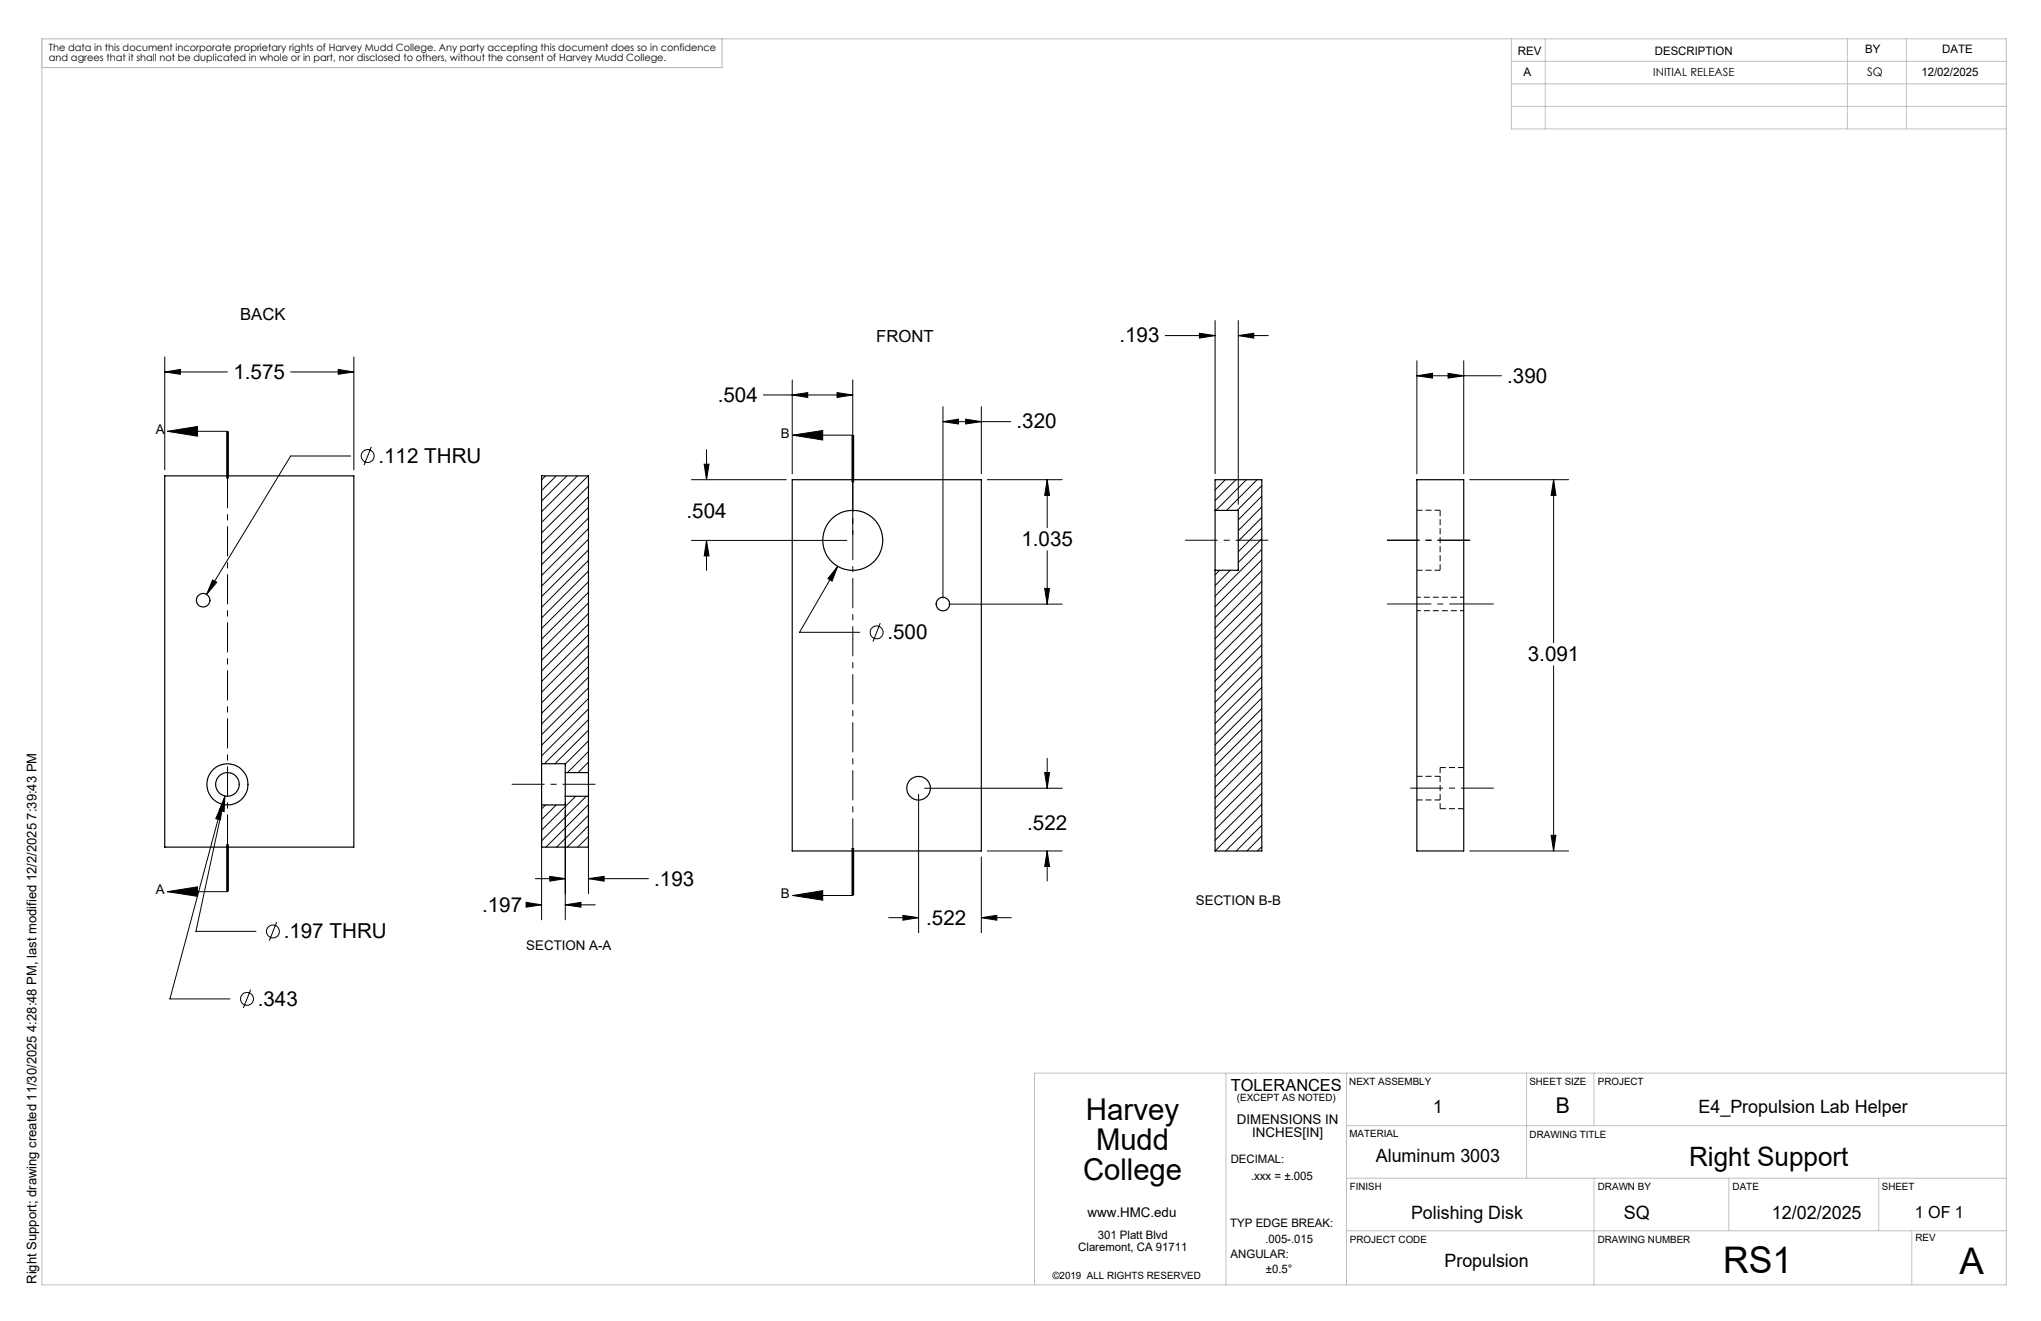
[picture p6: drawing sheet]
<svg xmlns="http://www.w3.org/2000/svg" width="432mm" height="279mm" viewBox="0 0 432 279" stroke-linecap="round" stroke-linejoin="round" font-family="sans-serif">
<g fill="none" stroke="#000" stroke-width=".25">
<path d="M34.9 100.6h40v78.6h-40zM167.6 101.5h40v78.5h-40zM257.1 108v12.6M257.1 108v-6.5h9.8v78.5h-9.8v-59.4M257.1 108h4.9v12.6h-4.9M299.8 101.5h9.9v78.5h-9.9zM114.6 161.5v8.8M114.6 161.5v-60.9h9.9v62.8M114.6 161.5h5v1.9M119.6 163.4v5M119.6 163.4h4.9M119.6 168.4v1.9h-5"/>
<path d="M119.6 168.4h4.9M124.5 163.4v5M124.5 168.4v10.8h-9.9v-8.9"/>
<circle cx="180.4" cy="114.3" r="6.3"/>
<circle cx="43" cy="127" r="1.43"/>
<circle cx="199.5" cy="127.8" r="1.43"/>
<circle cx="48.1" cy="165.9" r="4.4"/>
<circle cx="48.1" cy="165.9" r="2.51"/>
<circle cx="194.4" cy="166.7" r="2.5"/>
</g>
<path d="M304.7 107.9h-4.9M299.8 120.6h4.9M299.8 169.2h4.9M304.7 162.3v8.7M304.7 164.2h-4.9" fill="none" stroke="#000" stroke-width=".21" stroke-dasharray="1.3 .6" stroke-dashoffset=".1" stroke-linecap="butt"/>
<path d="M304.7 107.9v12.7M304.7 171h5M309.7 162.3h-5" fill="none" stroke="#000" stroke-width=".21" stroke-dasharray="1.3 .6" stroke-linecap="butt"/>
<path d="M299.8 129.2h9.9M309.7 126.3h-9.9" fill="none" stroke="#000" stroke-width=".21" stroke-dasharray="1.3 .6" stroke-dashoffset=".4" stroke-linecap="butt"/>
<g fill="none" stroke="#000" stroke-width=".21">
<path d="M34.9 78.7l3.3-.6v1.1zM34.9 75.5v23.9M34.9 78.7h13.2M61.5 78.7h13.4M71.5 78.1l3.4 .6-3.4 .5zM74.9 75.5v23.9M246.5 71h10.6M253.8 70.5l3.3 .5-3.3 .5zM257.1 67.8v32.4M262 71l3.3-.5v1zM262 67.8v38.9M262 71h6.3"/>
<path d="M299.8 79.5l3.3-.5v1zM299.8 76.3v23.9M299.8 79.5h17.8M306.4 79l3.3 .5-3.3 .5zM309.7 76.3v23.9M35.4 91.2h12.7v10M35.4 91.2l6.4-1v2.1zM48 91.2v10M48.3 91.2v10M74.2 96.4h-12.7l-17.8 29.3M78.6 94.5l-1.6 3.9M149 98.2h1l-.5 3.3z"/>
<path d="M149.5 95.1v6.4M161.5 83.5h18.9M167.6 83.5l3.3-.5v1.1zM167.6 80.4v19.8M167.7 92h12.7M167.7 92l6.4-.9v2zM177.1 83l3.3 .5-3.3 .6zM180.2 92v10M180.4 80.4v32.6M180.6 92v10M199.5 89.2l3.3-.5v1zM199.5 86v40.5"/>
<path d="M199.5 89.2h14.3M204.3 88.7l3.3 .5-3.3 .5zM207.6 86v14.2M115.4 100.6l-.8 .9M117.7 100.6l-3.1 3.2M119.9 100.6l-5.3 5.4M122.2 100.6l-7.6 7.6M124.4 100.6l-9.8 9.9M124.5 102.8l-9.9 9.9M124.5 105.1l-9.9 9.9M124.5 107.3l-9.9 9.9M124.5 109.6l-9.9 9.9"/>
<path d="M124.5 111.8l-9.9 9.9M124.5 114.1l-9.9 9.9M124.5 116.3l-9.9 9.9M124.5 118.5l-9.9 9.9M146.3 101.5h20M146.3 114.3h32.8M149.5 114.3l.5 3.3h-1zM149.5 114.3v6.3M177.2 119.8l-1.2 3.1-.8-.5zM177.2 119.8l-8 13.9h12.7M208.9 101.5h15.8M221.5 101.5l.5 3.3h-1z"/>
<path d="M221.5 101.5v10.1M221.5 116.5v11.3M259.2 101.5l-2.1 2.1M261.5 101.5l-4.4 4.4M263.7 101.5l-6.5 6.5M266 101.5l-6.5 6.5M266.9 102.7l-5.2 5.3M266.9 105l-4.9 5M266.9 107.2l-4.9 5M266.9 109.5l-4.9 4.9M266.9 111.7l-4.9 5M266.9 113.9l-4.9 5.1"/>
<path d="M266.9 116.2l-9.8 9.9M266.9 118.4l-9.8 9.9M310.9 101.5h21M328.7 101.5l.5 3.3h-1zM328.7 101.5v34.5M45 122.7l.9 .5-2.2 2.5zM124.5 120.8l-9.9 9.9M124.5 123l-9.9 9.9M124.5 125.3l-9.9 9.9M124.5 127.5l-9.9 9.9M124.5 129.8l-9.9 9.9M124.5 132l-9.9 9.9"/>
<path d="M124.5 134.3l-9.9 9.8M124.5 136.5l-9.9 9.9M124.5 138.7l-9.9 10M186.2 131.8l-1.5 3.9M200.8 127.8h23.9M221 124.5h1l-.5 3.3zM258 120.6l-.9 1M260.3 120.6l-3.2 3.3M266.9 120.7l-9.8 9.9M266.9 122.9l-9.8 9.9M266.9 125.2l-9.8 9.9M266.9 127.4l-9.8 9.9"/>
<path d="M266.9 129.6l-9.8 10M266.9 131.9l-9.8 9.9M266.9 134.2l-9.8 9.8M266.9 136.4l-9.8 9.9M266.9 138.6l-9.8 10M124.5 141l-9.9 9.9M124.5 143.2l-9.9 9.9M124.5 145.5l-9.9 9.9M124.5 147.7l-9.9 9.9M124.5 150l-9.9 9.9M124.5 152.2l-9.3 9.3M124.5 154.4l-7.1 7.1"/>
<path d="M124.5 156.7l-4.9 4.9M124.5 159l-4.4 4.4M266.9 140.9l-9.8 9.9M266.9 143.1l-9.8 9.9M266.9 145.4l-9.8 9.9M266.9 147.6l-9.8 9.9M266.9 149.9l-9.8 9.9M266.9 152.1l-9.8 9.9M266.9 154.3l-9.8 10M266.9 156.6l-9.8 9.9M266.9 158.9l-9.8 9.8M328.7 140.8v39.2"/>
<path d="M47 170.1l-.4 3.3-1-.3zM47 170.1l-11.1 41.2h12.7M47.6 168.3l-.2 3.4-1-.3zM47.6 168.3l-6.1 28.7h12.7M48 178.6v10M48.1 178.6v10M48.3 178.6v10zM114.6 171.5v23.1M115.4 170.3l-.8 .8M117.7 170.3l-3.1 3.1M119.6 169.7v24.9M121.8 168.4l-7.2 7.2"/>
<path d="M124 168.4l-9.4 9.4M124.5 169.7v19.3M124.5 161.2l-2.2 2.2M124.5 170.2l-9 9M124.5 172.4l-6.7 6.8M124.5 174.7l-4.5 4.5M124.5 176.9l-2.3 2.3M180.2 179.4v10M180.4 179.4v10M180.6 179.4v10M194.3 168v29.3M195.6 166.7h29.1"/>
<path d="M208.9 180h15.8M221 163.4h1l-.5 3.3zM221.5 180l.5 3.3h-1zM221.5 160.4v6.3M221.5 180v6.3M266.9 161.1l-9.8 9.9M266.9 163.3l-9.8 9.9M266.9 165.6l-9.8 9.9M266.9 167.8l-9.8 9.9M266.9 170.1l-9.8 9.9M266.9 172.3l-7.6 7.7M266.9 174.6l-5.4 5.4"/>
<path d="M266.9 176.8l-3.1 3.2M266.9 179.1l-.9 .9M310.9 180h21M328.2 176.7h1l-.5 3.3zM35.4 188.6h12.7M35.4 188.6l6.4-1v2zM58.5 195.1l-1.5 3.9M111.3 190.9l3.3 .5-3.3 .5zM111.7 191.4h2.9M113.2 185.8h6.4M116.3 185.3l3.3 .5-3.3 .6zM119.6 191.4l3.3-.5v1z"/>
<path d="M119.6 191.4h6.3M124.5 185.8l3.3-.5v1.1zM124.5 185.8h12.7M167.7 189.4h12.7M167.7 189.4l6.4-1v2zM188 194.1h6.3M191 193.6l3.3 .5-3.3 .5zM207.6 194.1l3.3-.5v1zM207.6 181.3v16M207.6 194.1h6.4M53 209.3l-1.5 3.9"/>
<circle cx="77.8" cy="96.4" r="1.35"/>
<circle cx="185.5" cy="133.8" r="1.36"/>
<circle cx="57.8" cy="197" r="1.36"/>
<circle cx="52.3" cy="211.3" r="1.36"/>
</g>
<path d="M48.1 91.2v97.4M180.4 92v97.4" fill="none" stroke="#000" stroke-width=".21" stroke-dasharray="6.3 1.3 1.3 1.3" stroke-dashoffset=".2" stroke-linecap="butt"/>
<path d="M250.7 114.3h17.6M293.4 114.3h17.6M311 114.3h-17.6M126 165.9h-17.7M298.3 166.7h17.7" fill="none" stroke="#000" stroke-width=".21" stroke-dasharray="15.2 1.3 1.3 1.3" stroke-dashoffset="8.3" stroke-linecap="butt"/>
<path d="M293.4 127.7h22.6" fill="none" stroke="#000" stroke-width=".21" stroke-dasharray="15.2 1.3 1.3 1.3" stroke-dashoffset="5.8" stroke-linecap="butt"/>
<g fill="none" stroke="#c0c0c0" stroke-width=".21">
<path d="M8.9 8.2v263.5h415.6v-263.5h-271.7M319.8 13h104.7M319.8 8.2v19.1h104.7M319.8 17.7h104.7M326.9 8.2v19.1M390.8 8.2v19.1M403.3 8.2v19.1M319.8 22.5h104.7M259.4 227v44.7M284.9 227v44.7M284.9 238.1h139.6M323 227v22.2"/>
<path d="M337.2 227v11.1M424.5 227h-205.6v44.7M284.9 249.2h139.6M337.2 249.2v22.5M365.8 249.2v11.1M397.5 249.2v11.1M284.9 260.3h139.6M404.5 260.3v11.4"/>
</g>
<path d="M8.9 8.2h143.9v6.1h-143.9z" fill="none" stroke="#c0c0c0" stroke-width=".25"/>
<g fill="#000">
<path d="M35.4 91.2l6.4-1v2.1zM35.4 188.6l6.4-1v2zM167.7 92l6.4-.9v2zM167.7 189.4l6.4-1v2z"/>
<path d="M45 122.7l-1.3 3 2.2-2.5zM47 170.1l-1.4 3 1 .3zM47.6 168.3l-1.2 3.1 1 .3zM71.5 78.1l3.4 .6-3.4 .5zM34.9 78.7l3.3-.6v1.1zM177.2 119.8l-2 2.6 .8 .5zM149 98.2h1l-.5 3.3zM149.5 114.3l.5 3.3h-1zM177.1 83l3.3 .5-3.3 .6zM167.6 83.5l3.3-.5v1.1zM221 124.5h1l-.5 3.3zM221.5 101.5l.5 3.3h-1zM199.5 89.2l3.3-.5v1zM204.3 88.7l3.3 .5-3.3 .5zM221 163.4h1l-.5 3.3zM221.5 180l.5 3.3h-1zM191 193.6l3.3 .5-3.3 .5zM207.6 194.1l3.3-.5v1zM328.7 101.5l.5 3.3h-1zM328.2 176.7h1l-.5 3.3zM306.4 79l3.3 .5-3.3 .5zM299.8 79.5l3.3-.5v1zM119.6 191.4l3.3-.5v1zM111.3 190.9l3.3 .5-3.3 .5zM124.5 185.8l3.3-.5v1.1zM116.3 185.3l3.3 .5-3.3 .6zM262 71l3.3-.5v1zM253.8 70.5l3.3 .5-3.3 .5z"/>
</g>
<g font-size="7.8">
<text x="364.6" y="269.2">RS1</text>
<text x="414.5" y="269.4">A</text>
</g>
<g font-size="6.3">
<text x="229.7" y="236.8">Harvey</text>
<text x="231.9" y="243.2">Mudd</text>
<text x="229.1" y="249.5">College</text>
</g>
<text font-size="5.6" x="357.3" y="246.5">Right Support</text>
<text font-size="4.6" x="329.1" y="235.4">B</text>
<g font-size="4.4">
<text x="236.8" y="72.4">.193</text>
<text x="49.4" y="80.1">1.575</text>
<text x="318.9" y="80.9">.390</text>
<text x="151.8" y="85">.504</text>
<text x="215.1" y="90.6">.320</text>
<text x="80.1" y="97.9">.112 THRU</text>
<text x="145.3" y="109.5">.504</text>
<text x="216.1" y="115.5">1.035</text>
<text x="187.7" y="135.2">.500</text>
<text x="323.2" y="139.8">3.091</text>
<text x="217.3" y="175.5">.522</text>
<text x="138.4" y="187.3">.193</text>
<text x="102" y="192.8">.197</text>
<text x="196" y="195.6">.522</text>
<text x="60" y="198.4">.197 THRU</text>
<text x="54.5" y="212.7">.343</text>
</g>
<g font-size="3.9">
<text x="303.2" y="235.4">1</text>
<text x="359.3" y="235.4">E4_Propulsion Lab Helper</text>
<text x="291.1" y="245.9">Aluminum 3003</text>
<text x="298.5" y="257.7">Polishing Disk</text>
<text x="343.5" y="257.7">SQ</text>
<text x="374.9" y="257.7">12/02/2025</text>
<text x="305.6" y="268">Propulsion</text>
</g>
<g font-size="3.5">
<text x="50.8" y="67.8">BACK</text>
<text x="185.4" y="72.3">FRONT</text>
<text x="260.4" y="230.8">TOLERANCES</text>
<text x="405.1" y="257.6">1 OF 1</text>
</g>
<g font-size="2.8">
<text x="32.9" y="91.8">A</text>
<text x="165.2" y="92.6">B</text>
<text x="32.9" y="189.2">A</text>
<text x="165.2" y="190">B</text>
<text x="253" y="191.4">SECTION B-B</text>
<text x="111.4" y="201">SECTION A-A</text>
<text x="261.7" y="237.7">DIMENSIONS IN</text>
<text x="264.9" y="240.5">INCHES[IN]</text>
<text x="230.1" y="257.5">www.HMC.edu</text>
<text x="7.7" y="271.5" transform="rotate(-90 7.7 271.5)">Right Support; drawing created 11/30/2025 4:28:48 PM, last modified 12/2/2025 7:39:43 PM</text>
</g>
<g font-size="2.5">
<text x="321.1" y="11.5">REV</text>
<text x="350.1" y="11.5">DESCRIPTION</text>
<text x="394.6" y="11.2">BY</text>
<text x="410.9" y="11.3">DATE</text>
<text x="322.3" y="16">A</text>
<text x="395" y="16.1">SQ</text>
<text x="406.5" y="16">12/02/2025</text>
<text x="260.4" y="245.9">DECIMAL:</text>
<text x="264.7" y="249.6">.xxx = ±.005</text>
<text x="232.2" y="262.2">301 Platt Blvd</text>
<text x="260.3" y="259.5">TYP EDGE BREAK:</text>
<text x="267.7" y="262.8">.005-.015</text>
<text x="228.1" y="264.6">Claremont, CA 91711</text>
<text x="260.3" y="266">ANGULAR:</text>
<text x="267.8" y="269.3">±0.5°</text>
</g>
<text font-size="2.4" x="349.8" y="16.1">INITIAL RELEASE</text>
<g font-size="2.1">
<text x="10.4" y="10.8">The data in this document incorporate proprietary rights of Harvey Mudd College. Any party accepting this document does so in confidence</text>
<text x="10.4" y="12.9">and agrees that it shall not be duplicated in whole or in part, nor disclosed to others, without the consent of Harvey Mudd College.</text>
<text x="261.7" y="233">(EXCEPT AS NOTED)</text>
<text x="285.5" y="229.5">NEXT ASSEMBLY</text>
<text x="323.6" y="229.5">SHEET SIZE</text>
<text x="338" y="229.5">PROJECT</text>
<text x="285.5" y="240.5">MATERIAL</text>
<text x="323.6" y="240.6">DRAWING TITLE</text>
<text x="285.6" y="251.6">FINISH</text>
<text x="338" y="251.8">DRAWN BY</text>
<text x="366.6" y="251.7">DATE</text>
<text x="398.1" y="251.7">SHEET</text>
<text x="285.6" y="262.8">PROJECT CODE</text>
<text x="338" y="262.8">DRAWING NUMBER</text>
<text x="405.2" y="262.5">REV</text>
<text x="222.6" y="270.5">©2019 ALL RIGHTS RESERVED</text>
</g>
</svg>
